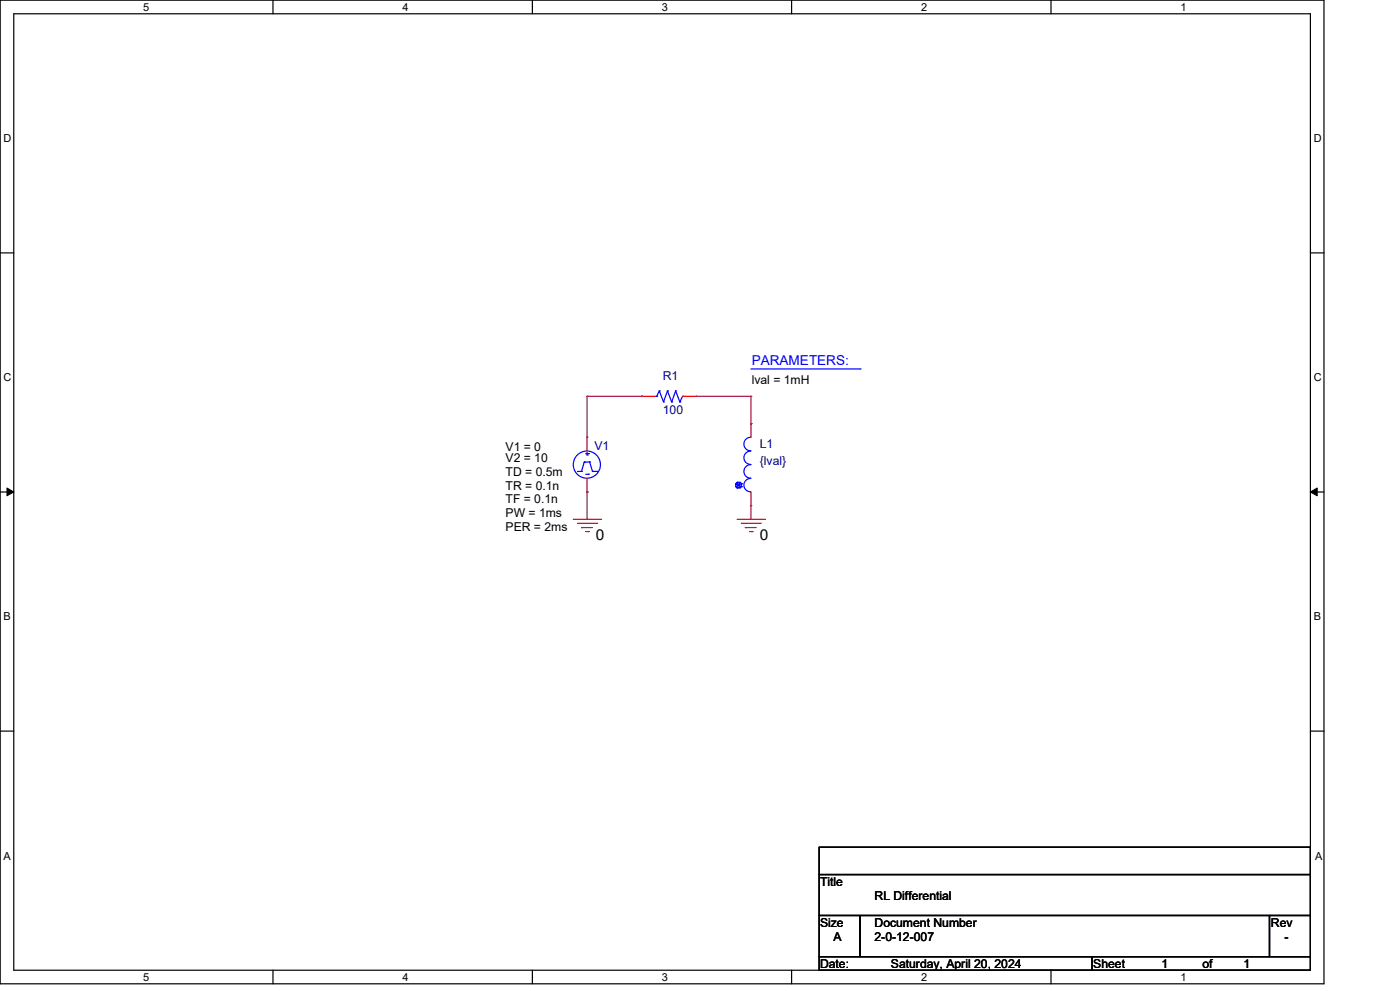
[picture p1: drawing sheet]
<svg xmlns="http://www.w3.org/2000/svg" width="297mm" height="210mm" viewBox="0 0 297 210" stroke-linecap="round" stroke-linejoin="round" font-family="sans-serif">
<g fill="none" stroke="#000" stroke-width=".25">
<path d="M0 0h280.6v208.4h-280.6zM2.9 2.9h274.8v202.6h-274.8zM57.8 0v2.9M112.8 0v2.9M167.8 0v2.9M222.7 0v2.9M0 53.6h2.9M277.7 53.6h2.9M0 104.2h2.9M277.7 104.2h2.9M0 154.9h2.9M277.7 154.9h2.9"/>
<path d="M173.6 179.4h104.1v5.8h-104.1zM173.6 185.2h104.1v8.7h-104.1zM173.6 193.9h8.7v8.7h-8.7zM182.3 193.9h86.7v8.7h-86.7zM269 193.9h8.7v8.7h-8.7zM57.8 205.5v2.9M112.8 205.5v2.9M167.8 205.5v2.9M173.6 202.6h57.8v2.9h-57.8zM222.7 205.5v2.9M231.4 202.6h46.3v2.9h-46.3z"/>
</g>
<path d="M1.5 103.4l1.4 .8-1.4 .8zM277.7 104.2l1.4-.8v1.6z" fill="#000" stroke="#000" stroke-width=".21"/>
<g fill="none" stroke="#f00" stroke-width=".25">
<path d="M124.4 92.6h.1M124.4 92.6v2.9M136 83.9h.1M136 83.9h2.9M144.7 83.9h2.8M147.5 83.9h.1M159.1 89.7h.1M159.1 89.7v2.9M121.5 110h5.8M122.4 110.9h4M123.2 111.7h.1M123.2 111.7h2.4"/>
<path d="M124.1 112.6h.6M124.4 104.2h.1M124.4 101.3v2.9M124.7 112.6h.1M126.4 110.9h.1M127.3 110h.1M156.2 110h5.8M157.1 110.9h4M157.9 111.7h.1M157.9 111.7h2.4M158.8 112.6h.6M159.1 107.1h.1"/>
<path d="M159.1 104.2v2.9M159.4 112.6h.1M161.1 110.9h.1M162 110h.1"/>
</g>
<g fill="none" stroke="#00f" stroke-width=".25">
<path d="M159.1 78.1h23.2M182.3 78.1h.1M122.4 99.9h.8M123.2 99.9h.1M123.8 97.9h.1M123.8 97.9l-.6 2M123.8 97.9h1.2M124.1 96.1h.6M124.4 96.4h.1M124.4 95.8v.6M124.7 96.1h.1M125 97.9h.1"/>
<path d="M125 97.9l.6 2M125.6 99.9h.1M125.6 99.9h.8M126.4 99.9h.1M138.9 83.9h.3M139.2 83.9h.1M139.7 82.8h.1M139.7 82.8l-.5 1.1M139.7 82.8l.9 2.3M140.6 85.1h.1M141.5 82.8h.1M141.5 82.8l-.9 2.3"/>
<path d="M141.5 82.8l.8 2.3M142.3 85.1h.1M143.2 82.8h.1M143.2 82.8l-.9 2.3M143.2 82.8l.9 2.3M144.1 85.1h.1M144.7 83.9h.1M144.7 83.9l-.6 1.2M159.1 92.6a1.44 1.44 0 0 0-1.5 1.5 1.44 1.44 0 0 0 1.5 1.4M159.1 95.5a1.42 1.42 0 0 0-1.5 1.5 1.42 1.42 0 0 0 1.5 1.4M159.1 98.4a1.44 1.44 0 0 0-1.5 1.5 1.44 1.44 0 0 0 1.5 1.4M124.1 100.4h.6"/>
<path d="M124.7 100.4h.1M155.9 103.1h.1M155.9 102.5h.1M155.9 103.1l.3 .2M155.9 102.5v.6M155.9 102.5l1.2 .6M156.2 102.2h.1M156.2 103.3h.1M156.2 102.2l.6 1.1M156.2 103.3h.6M156.2 102.2l-.3 .3M156.2 102.2h.6"/>
<path d="M156.8 103.3h.1M156.8 102.2h.1M156.8 102.2l.3 .3M156.8 102.2l-.6 1.1M157.1 103.1h.1M157.1 102.5h.1M157.1 103.1l-.3 .2M157.1 102.5l-1.2 .6M157.1 102.5v.6M159.1 101.3a1.42 1.42 0 0 0-1.5 1.5 1.42 1.42 0 0 0 1.5 1.4"/>
<circle cx="124.4" cy="98.4" r="2.88"/>
</g>
<path d="M124.4 83.9h.1M124.4 83.9v8.7M124.4 83.9h11.6M136 83.9h.1M147.5 83.9h11.6M159.1 83.9h.1M159.1 89.7h.1M159.1 83.9v5.8M124.4 104.2h.1M124.4 104.2v5.8M159.1 110h.1M159.1 107.1v2.9" fill="none" stroke="#800040" stroke-width=".25"/>
<g font-size="3.2">
<text x="126.3" y="114.3">0</text>
<text x="161" y="114.3">0</text>
</g>
<text font-size="2.9" fill="#00f" x="159.3" y="77.3">PARAMETERS:</text>
<g font-size="2.6" fill="#000080">
<text x="140.5" y="80.5">R1</text>
<text x="140.5" y="87.8">100</text>
<text x="126" y="95.3">V1</text>
<text x="161" y="95">L1</text>
<text x="161" y="98.5">{lval}</text>
</g>
<g font-size="2.6">
<text x="159.3" y="81.4">lval = 1mH</text>
<text x="107.1" y="95.6">V1 = 0</text>
<text x="107.1" y="100.8">TD = 0.5m</text>
<text x="107.1" y="97.9">V2 = 10</text>
<text x="107.1" y="106.6">TF = 0.1n</text>
<text x="107.1" y="103.7">TR = 0.1n</text>
<text x="107.1" y="109.5">PW = 1ms</text>
<text x="107.1" y="112.4">PER = 2ms</text>
<text x="173.8" y="187.7">Title</text>
<text x="185.3" y="190.6">RL Differential</text>
<text x="173.8" y="196.3">Size</text>
<text x="185.3" y="196.3">Document Number</text>
<text x="269.3" y="196.3">Rev</text>
<text x="176.7" y="199.3">A</text>
<text x="185.3" y="199.3">2-0-12-007</text>
<text x="272.2" y="199.3">-</text>
<text x="173.8" y="205.1">Date:</text>
<text x="188.8" y="205.1">Saturday, April 20, 2024</text>
<text x="231.7" y="205.1">Sheet</text>
<text x="246.2" y="205.1">1</text>
<text x="254.8" y="205.1">of</text>
<text x="263.5" y="205.1">1</text>
</g>
<g font-size="2.3">
<text x="30.4" y="2.2">5</text>
<text x="85.3" y="2.2">4</text>
<text x="140.3" y="2.2">3</text>
<text x="195.2" y="2.2">2</text>
<text x="250.2" y="2.2">1</text>
<text x=".8" y="30.1">D</text>
<text x="278.4" y="30.1">D</text>
<text x=".8" y="80.8">C</text>
<text x="278.4" y="80.8">C</text>
<text x=".8" y="131.4">B</text>
<text x="278.4" y="131.4">B</text>
<text x=".8" y="182.2">A</text>
<text x="278.7" y="182.2">A</text>
<text x="30.4" y="207.7">5</text>
<text x="85.3" y="207.7">4</text>
<text x="140.3" y="207.7">3</text>
<text x="195.2" y="207.7">2</text>
<text x="250.2" y="207.7">1</text>
</g>
</svg>
